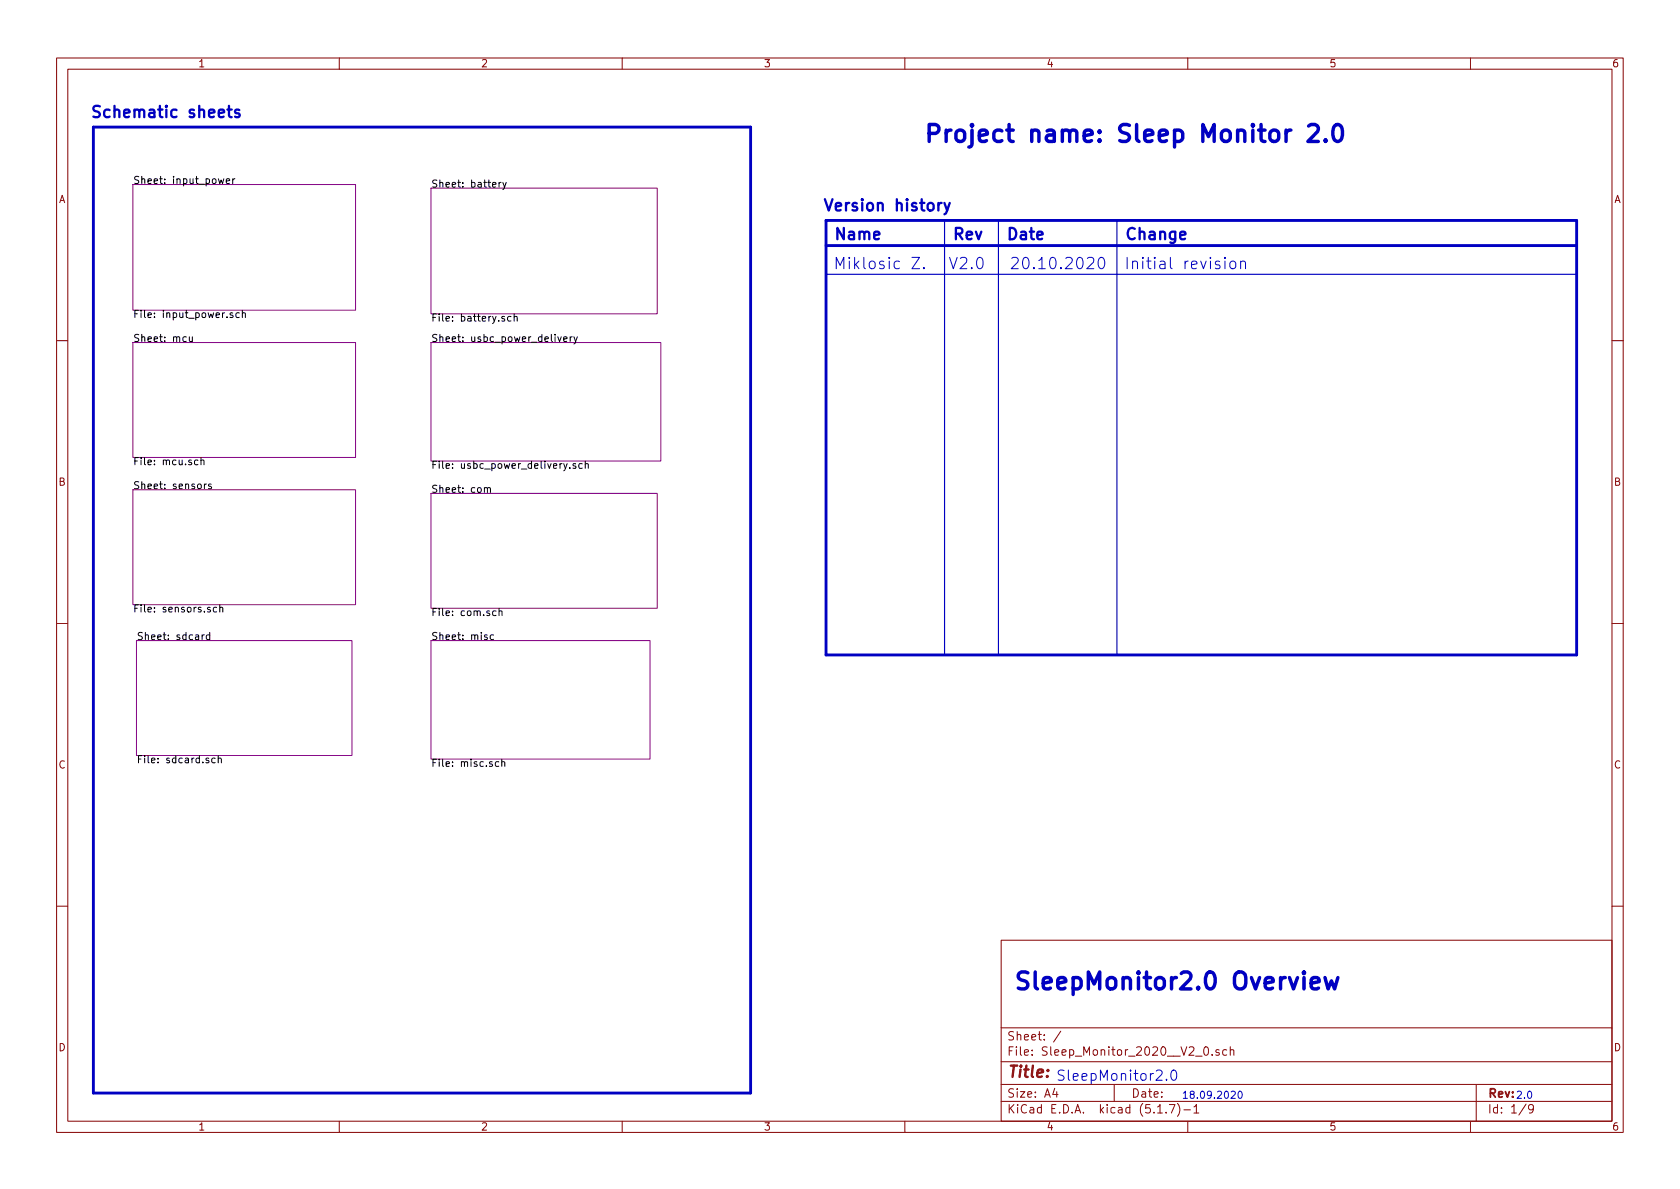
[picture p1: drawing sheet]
<svg xmlns="http://www.w3.org/2000/svg" width="297mm" height="210mm" viewBox="0 0 297 210" stroke-linecap="round" stroke-linejoin="round" font-family="sans-serif">
<g fill="none" stroke="#840000" stroke-width=".18">
<path d="M10 10.3h277v189.9h-277zM12 12.2h273v186.1h-273zM60 10.3v1.9M110 10.3v1.9M160 10.3v1.9M210 10.3v1.9M260 10.3v1.9M10 60.2h2M285 60.2h2M10 110.3h2M285 110.3h2M10 160.2h2"/>
<path d="M177 166.3h108v32h-108zM285 160.2h2M60 198.3v1.9M110 198.3v1.9M160 198.3v1.9M177 194.8h108M177 191.8h108M177 187.8h108M177 181.8h108M186.5 192.5l-.4 1h1M186.8 193v1M187.6 182.3l-1.3 2"/>
<path d="M197 191.8v3M204.7 196.8h.8M206.2 196.7v.1M206.8 195.3h.9l-.6 1.5M208.2 195.1a1.71 1.71 0 0 1 0 2.3M209.3 196.3h1.2M210 198.3v1.9M211.1 195.8l.4-.5v1.5M211.1 196.8h.9M213 185.3l.3-.2a.94 .94 0 0 1 0 1.5 .82 .82 0 0 1-.3-1.3zM214.3 186.5v.1M215.5 185.7l-.3-.1-.2 .2v.2l.5 .2v.3h-.5"/>
<path d="M216.9 185.7l-.4-.1-.3 .3 .1 .6h.6M217.5 185.7l.3-.1 .3 .1 .1 .9M217.5 185.1v1.5M260 198.3v1.9M261 191.8v6.5M269.8 195.2l-1.2 2M271.1 196l-.3 .3-.4-.1-.1-.2v-.4l.1-.2 .4-.1 .2 .2a1.19 1.19 0 0 1-.2 1.2l-.4 .1"/>
</g>
<path d="M23.5 32.6h39.4v22.3h-39.4zM76.2 33.3h40v22.2h-40zM23.5 60.6h39.4v20.3h-39.4zM76.2 60.6h40.6v20.9h-40.6zM23.5 86.6h39.4v20.3h-39.4zM76.2 87.2h40v20.4h-40zM24.1 113.3h38.1v20.3h-38.1zM76.2 113.3h38.7v20.9h-38.7z" fill="none" stroke="#840084" stroke-width=".18"/>
<g fill="none" stroke="#000" stroke-width=".18">
<path d="M38.6 31.6l.3 .9 .2-.7 .2 .7 .3-.9M40 32l.6-.1v-.2l-.4-.1-.2 .2 .1 .6h.5M41.1 31.6v.9M41.5 31.6l-.4 .2M88.2 32.3v.8M88.6 32.3l-.4 .2M88.9 32.3l.3 .8M89.5 32.3l-.4 1.1-.2 .1M32.9 59.6h-.3l-.3 .2 .2 .5h.4M33.5 59.6v.7l.3 .1 .2-.1M34 59.6v.8M41.1 55.4l-.3-.1-.1 .2v.2l.4 .1v.3h-.4"/>
<path d="M42.3 55.4l-.4-.1-.2 .2 .1 .6h.5M42.8 55.4l.2-.1 .3 .1 .1 .8M42.8 54.9v1.3M89.2 56h-.3l-.2 .1 .1 .2 .4 .1v.3h-.5M90.3 56h-.3l-.3 .2 .2 .5h.4M90.9 56.1l.2-.1h.3v.8M90.9 55.5v1.3M98.6 59.6l.3 .8 .3-.8M99.7 60l.6-.1-.1-.3h-.4l-.1 .1v.6h.5M100.8 59.6v.8M101.2 59.6l-.4 .2M101.5 59.6l.3 .8"/>
<path d="M102.1 59.6l-.4 1.1-.2 .1M35 81.4h-.4l-.2 .2 .1 .5h.5M35.5 81.5l.2-.1h.3l.1 .8M35.5 80.9v1.3M36.1 85.6v.8M36.5 85.6l-.4 .2M37.3 85.6h-.3l-.1 .2v.1l.4 .2v.3h-.4M85.6 86.4l.2-.2 .3 .1 .1 .8M86.2 86.4l.2-.2 .3 .1v.8M100.8 82.7v.1M101.8 82h-.3l-.2 .2 .1 .1 .4 .2v.3h-.5M102.9 82h-.3l-.3 .2 .1 .6h.5"/>
<path d="M103.5 82.1l.2-.1h.3v.8M103.5 81.6v1.2M35.7 112.3v.8M36.1 112.3l-.4 .2M37.1 112.3h-.4l-.2 .2 .1 .5h.5M37.1 111.8v1.3M38.3 107.4h-.4l-.2 .2 .1 .6h.5M38.9 107.5l.1-.1h.3l.1 .8M38.9 107v1.2M86.1 112.3h-.3l-.2 .1 .1 .2 .4 .1v.3h-.5M87.3 112.3h-.4l-.2 .2 .1 .5h.5M87.7 108.1l-.4-.1-.2 .2 .1 .6h.5"/>
<path d="M88.2 108.1l.2-.1 .3 .1 .1 .8M88.2 107.6v1.3M38 134.1h-.3l-.3 .2 .2 .5h.4M38.6 134.2l.2-.1h.3v.8M38.6 133.6v1.3M88.2 134.7h-.4l-.2 .2 .1 .6h.5M88.7 134.8l.2-.1h.3l.1 .8M88.7 134.3v1.2"/>
</g>
<path d="M16.5 22.5h116.2v170.8h-116.2zM146 39h132.8v76.8h-132.8zM146 43.4h132.8" fill="none" stroke="#0000c2" stroke-width=".51"/>
<path d="M167 39v76.8M176.5 39v76.8M197.5 39v76.8M146 48.5h132.8" fill="none" stroke="#0000c2" stroke-width=".2"/>
<path d="M40.2 19.4h.8M40.5 18.7v1.7l.1 .2 .4 .1M42.3 19.5l-.2-.1-.5 .1v.5a.68 .68 0 0 1 .8 .3l-.1 .3-.2 .1-.5-.1M167 35.9l.5 1.3M167.9 35.9l-.6 1.8-.3 .2" fill="none" stroke="#0000c2" stroke-width=".41"/>
<g fill="none" stroke="#0000c2" stroke-width=".18">
<path d="M161.2 45.5h1.4l-1.4 2h1.4M163.3 47.3l.1 .1-.1 .1-.1-.1 .1-.1v.2M192.3 45.7l.3-.2h.4a.45 .45 0 0 1 .4 .6l-.1 .3-1.1 1.1h1.2M194.4 45.7a.49 .49 0 0 1 .5-.2 .49 .49 0 0 1 .3 .4 1.03 1.03 0 0 1-.6 1.6 1.23 1.23 0 0 1-.2-1.8zM216.6 45.5l-.1 .1h.2l-.1-.1v.2M216.6 46.2v1.3M217.6 46.4a.53 .53 0 0 1 .5-.2 .53 .53 0 0 1 .4 .4v.5a.54 .54 0 0 1-.5 .4 .54 .54 0 0 1-.6-.4zM219.4 46.4a.5 .5 0 0 1 .8 .1v1M219.4 46.2v1.3M206.2 190.8v.2M207.2 189.4a.44 .44 0 0 1 .4-.2 .44 .44 0 0 1 .4 .4 1.02 1.02 0 0 1-.4 1.4h-.3a1.34 1.34 0 0 1-.1-1.6zM217.7 193.1l.5-.1 .2 .1v.2v.2l-.8 .7h.8"/>
<path d="M219 193.1l.2-.1a.67 .67 0 0 1 .5 .6 .67 .67 0 0 1-.5 .6l-.3-.2v-.3z"/>
</g>
<path d="M228.2 23a.77 .77 0 0 0-.8 .6M231.4 22.3l.4-.3h.7a.8 .8 0 0 1 .4 1.3l-1.7 1.7h1.9M234.4 24.7l.1 .2-.1 .1-.2-.1 .2-.2v.3M235.9 22.3a.73 .73 0 0 1 .8-.3 .73 .73 0 0 1 .5 .6 2.37 2.37 0 0 1-.3 2.3 .7 .7 0 0 1-1.1-.5 2.67 2.67 0 0 1 .1-2.1zM231.8 173.9l1.4-.3-.1-.6-.3-.1h-.5l-.3 .1-.2 .3v1.1l.2 .3 .3 .2h.5l.3-.2M234.3 172.9l.5 2 .6-1.4 .6 1.4 .6-2" fill="none" stroke="#0000c2" stroke-width=".61"/>
<g font-size="4.2" fill="#0000c2">
<text x="163.2" y="25.2">Project name: Sleep Monitor 2.0</text>
<text x="179.1" y="175">SleepMonitor2.0 Overview</text>
</g>
<g font-size="2.8" fill="#0000c2">
<text x="15.9" y="20.8">Schematic sheets</text>
<text x="145.4" y="37.3">Version history</text>
<text x="147.3" y="47.6">Miklosic Z.</text>
<text x="147.3" y="42.4">Name</text>
<text x="167.6" y="47.6">V2.0</text>
<text x="168.3" y="42.4">Rev</text>
<text x="177.8" y="42.4">Date</text>
<text x="178.4" y="47.6">20.10.2020</text>
<text x="198.8" y="47.6">Initial revision</text>
<text x="198.8" y="42.4">Change</text>
</g>
<text font-size="2.8" fill="#840000" x="178" y="190.5">Title:</text>
<text font-size="2.5" fill="#0000c2" x="186.7" y="191.1">SleepMonitor2.0</text>
<g font-size="2.1" fill="#840000">
<text x="178" y="184">Sheet: /</text>
<text x="178" y="186.7">File: Sleep_Monitor_2020__V2_0.sch</text>
<text x="178" y="196.9">KiCad E.D.A. kicad (5.1.7)-1</text>
<text x="178" y="194.1">Size: A4</text>
<text x="200" y="194.1">Date:</text>
<text x="263" y="194.1">Rev:</text>
<text x="263" y="196.9">Id: 1/9</text>
</g>
<g font-size="1.8" fill="#840000">
<text x="35" y="11.9">1</text>
<text x="85" y="11.9">2</text>
<text x="135" y="11.9">3</text>
<text x="185" y="11.9">4</text>
<text x="235" y="11.9">5</text>
<text x="285" y="11.9">6</text>
<text x="10.4" y="35.9">A</text>
<text x="285.4" y="35.9">A</text>
<text x="10.4" y="85.9">B</text>
<text x="285.4" y="85.9">B</text>
<text x="10.4" y="135.9">C</text>
<text x="285.4" y="135.9">C</text>
<text x="10.4" y="185.9">D</text>
<text x="285.4" y="185.9">D</text>
<text x="35" y="199.9">1</text>
<text x="85" y="199.9">2</text>
<text x="135" y="199.9">3</text>
<text x="185" y="199.9">4</text>
<text x="235" y="199.9">5</text>
<text x="285" y="199.9">6</text>
</g>
<g font-size="1.8">
<text x="23.5" y="32.5">Sheet: input_power</text>
<text x="76.2" y="33.2">Sheet: battery</text>
<text x="23.5" y="56.2">File: input_power.sch</text>
<text x="76.2" y="56.9">File: battery.sch</text>
<text x="23.5" y="60.5">Sheet: mcu</text>
<text x="76.2" y="60.5">Sheet: usbc_power_delivery</text>
<text x="23.5" y="82.3">File: mcu.sch</text>
<text x="76.2" y="82.9">File: usbc_power_delivery.sch</text>
<text x="23.5" y="86.5">Sheet: sensors</text>
<text x="76.2" y="87.1">Sheet: com</text>
<text x="23.5" y="108.3">File: sensors.sch</text>
<text x="24.1" y="113.2">Sheet: sdcard</text>
<text x="76.2" y="113.2">Sheet: misc</text>
<text x="76.2" y="108.9">File: com.sch</text>
<text x="24.1" y="135">File: sdcard.sch</text>
<text x="76.2" y="135.6">File: misc.sch</text>
</g>
<g font-size="1.8" fill="#0000c2">
<text x="208.9" y="194.3">18.09.2020</text>
<text x="268" y="194.3">2.0</text>
</g>
</svg>
